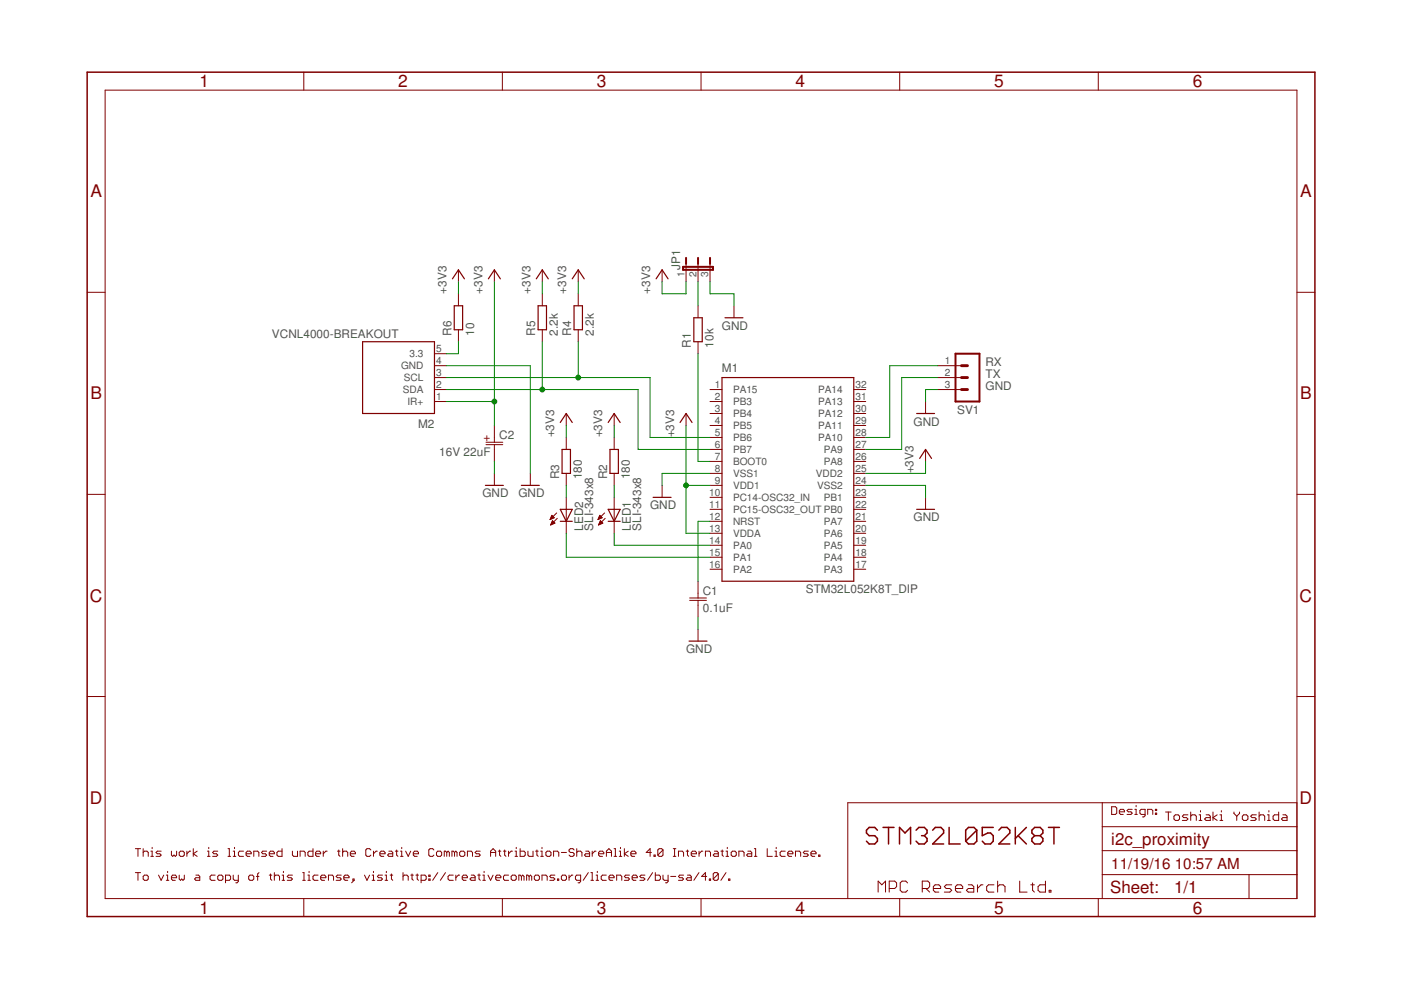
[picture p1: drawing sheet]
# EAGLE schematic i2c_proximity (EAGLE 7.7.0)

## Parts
C1  0.1uF  C-JIS050-024X044  [C050-024X044]
C2  16V 22uF  CPOL-JIS  [E2,5-5]
JP1  JP2E  [JP2]
LED1  SLI-343x8  LED3MM  [LED3MM]
LED2  SLI-343x8  LED3MM  [LED3MM]
M1  STM32L052K8T_DIP  [DIP32]
M2  VCNL4000-BREAKOUT  [VCNL4000-BREAKOUT]
R1  10k  R-EU_0207/2V  [0207/2V]
R2  180  R-EU_0207/2V  [0207/2V]
R3  180  R-EU_0207/2V  [0207/2V]
R4  2.2k  R-EU_0207/2V  [0207/2V]
R5  2.2k  R-EU_0207/2V  [0207/2V]
R6  10  R-EU_0207/2V  [0207/2V]
SV1  MA03-1  [MA03-1]

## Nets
+3V3: C2.+ JP1.1 M1.9(VDD1) M1.13(VDDA) M1.25(VDD2) M2.1(IR+) R2.2 R3.2 R4.2 R5.2 R6.2
GND: C1.2 C2.- JP1.3 M1.8(VSS1) M1.24(VSS2) M2.4(GND) SV1.3
N$1: M1.27(PA9) SV1.2
N$2: M1.7(BOOT0) R1.1
N$3: M1.28(PA10) SV1.1
N$4: C1.1 M1.12(NRST)
N$5: LED1.K(C) M1.14(PA0)
N$6: JP1.2 R1.2
N$7: LED2.A R3.1
N$8: LED2.K(C) M1.15(PA1)
N$9: LED1.A R2.1
N$10: M1.5(PB6) M2.3(SCL) R4.1
N$11: M1.6(PB7) M2.2(SDA) R5.1
N$12: M2.5(3.3) R6.1
Unconnected: M1.1(PA15) M1.2(PB3) M1.3(PB4) M1.4(PB5) M1.10(PC14-OSC32_IN) M1.11(PC15-OSC32_OUT) M1.16(PA2) M1.17(PA3) M1.18(PA4) M1.19(PA5) M1.20(PA6) M1.21(PA7) M1.22(PB0) M1.23(PB1) M1.26(PA8) M1.29(PA11) M1.30(PA12) M1.31(PA13) M1.32(PA14)

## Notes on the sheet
- RX
- TX
- GND
- Design:
- Toshiaki Yoshida
- STM32L052K8T
- This work is licensed under the Creative Commons Attribution-ShareAlike 4.0 International License.
- To view a copy of this license, visit http://creativecommons.org/licenses/by-sa/4.0/.
- MPC Research Ltd.
